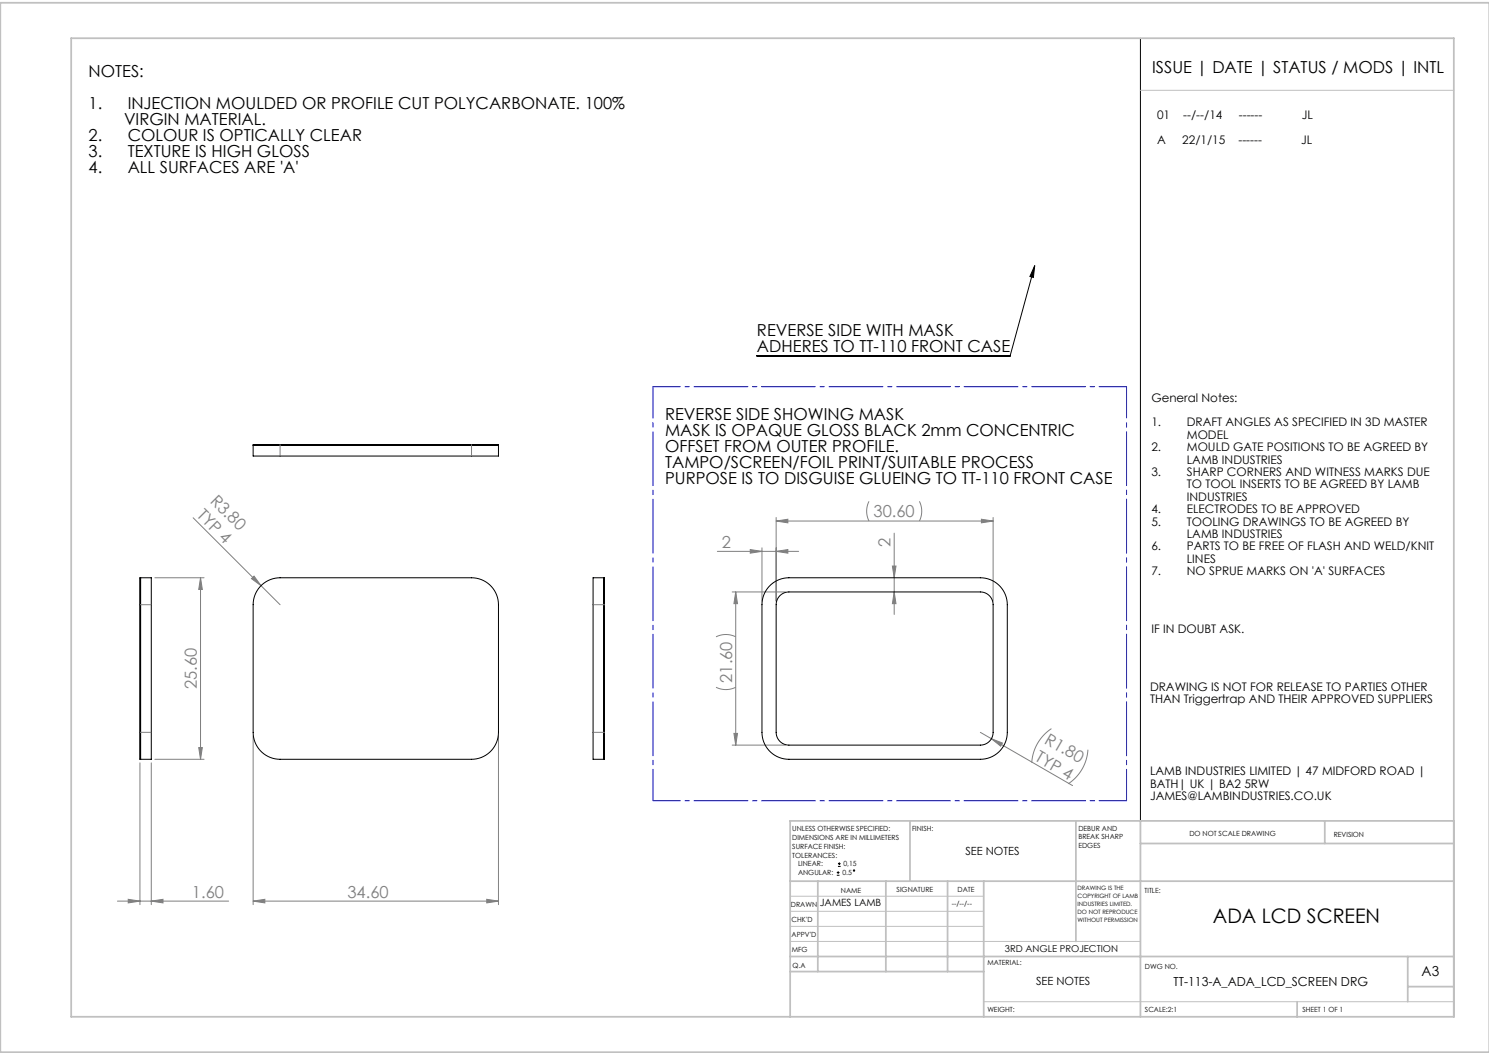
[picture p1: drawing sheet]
<svg xmlns="http://www.w3.org/2000/svg" width="420mm" height="297mm" viewBox="0 0 420 297" stroke-linecap="round" stroke-linejoin="round" font-family="sans-serif">
<g fill="none" stroke="#000" stroke-width=".28">
<path d="M321.7 10.8v220.7M291.9 74.9l-.4 3.4-1-.3zM291.9 74.9l-7 25.5h-71.4M236 246.9h.8M236 246.1h.8M236.4 244.4h.7M236.4 243.6h.7M236.4 245.7v.8M236.7 243.2v.8"/>
<circle cx="240.9" cy="245.5" r=".19"/>
</g>
<g fill="none" stroke="#808080" stroke-width=".28">
<path d="M54.5 146l19.1 19.2M202.3 155.5h23M211.6 155l3.3 .5-3.3 .5zM214.9 154.5v15.1M218.9 147l3.3-.5v1zM218.9 155.5l3.3-.5v1zM218.9 146v23.6M218.9 147h61.2M245.1 141.4a6.2 6.2 0 0 0 0 5.6M251.7 159.7h1l-.5 3.3zM252.2 150.4v22.9M259.3 141.4a6.2 6.2 0 0 1 0 5.6"/>
<path d="M276.8 146.5l3.3 .5-3.3 .5zM280.1 146v23.6M43.7 163h13.9M56.6 163l.5 3.3h-1zM56.6 163v51.2M70.9 163.2l.8-.7 1.9 2.7zM73.6 165.2l5.4 5.4M202 179.6a6.2 6.2 0 0 1 5.5 0M206.5 167h15M207.5 167v43.2M207.5 167l.5 3.3h-1zM252.2 167l.5 3.3h-1z"/>
<path d="M202 193.8a6.2 6.2 0 0 0 5.5 0M39.5 215.2v40M42.7 215.2v40M43.7 214.2h13.9M56.1 210.9h1l-.5 3.3zM71.4 207.6v47.6M140.6 207.6v47.6M206.5 210.2h15M207 206.9h1l-.5 3.3zM276.5 206.6l26 15M279.6 208.4l3.2 1.2-.6 .9zM296.6 205.5a12.4 12.4 0 0 0-5.6 9.6"/>
<path d="M306.9 211.5a12.4 12.4 0 0 1-5.6 9.6M33.1 254.2h31.4M36.2 253.7l3.3 .5-3.3 .5zM42.7 254.2l3.3-.5v1zM71.4 254.2l3.3-.5v1zM71.4 254.2h69.2M137.3 253.7l3.3 .5-3.3 .5z"/>
</g>
<path d="M321.7 25.5h88.4M222.9 257h54.6M222.9 252.8h54.6M222.9 265.5h98.8M222.9 261.3h54.6M277.5 282.5h132.6" fill="none" stroke="#c0c0c0" stroke-width=".28"/>
<g fill="none" stroke="#c0c0c0" stroke-width=".5">
<path d="M20.1 10.8h390v276h-390zM420 .8h-419.9v296h419.9M256.7 231.5v17M303.5 231.5v34M321.7 231.5v55.3M321.7 237.9h88.4M373.7 231.5v6.4M410.1 231.5h-187.2v55.3M222.9 248.5h187.2M230.7 248.5v25.5M249.9 248.5v25.5M267.3 248.5v25.5"/>
<path d="M277.5 248.5v38.3M222.9 274h54.6M222.9 269.8h187.2M397.1 269.8v12.7M397.1 278.3h13M365.9 282.5v4.3"/>
</g>
<path d="M184.2 109.1h133.6M184.2 225.8h133.6" fill="none" stroke="#00f" stroke-width=".28" stroke-dasharray="15.2 1.3 1.3 1.3" stroke-dashoffset="7.5"/>
<path d="M184.2 225.8v-116.7M317.8 225.8v-116.7" fill="none" stroke="#00f" stroke-width=".28" stroke-dasharray="15.2 1.3 1.3 1.3" stroke-dashoffset="6.4"/>
<path d="M291.9 74.9l-.4 3.4-1-.3z" fill="#000"/>
<g fill="#808080">
<path d="M70.9 163.2l.8-.7 1.9 2.7z"/>
<path d="M279.6 208.4l3.2 1.2-.6 .9z"/>
<path d="M71.4 254.2l3.3-.5v1zM137.3 253.7l3.3 .5-3.3 .5zM36.2 253.7l3.3 .5-3.3 .5zM42.7 254.2l3.3-.5v1zM218.9 147l3.3-.5v1zM276.8 146.5l3.3 .5-3.3 .5zM211.6 155l3.3 .5-3.3 .5zM218.9 155.5l3.3-.5v1z"/>
<path d="M56.1 210.9h1l-.5 3.3zM56.6 163l.5 3.3h-1zM252.2 167l.5 3.3h-1zM251.7 159.7h1l-.5 3.3z"/>
<path d="M207.5 167l.5 3.3h-1zM207 206.9h1l-.5 3.3z"/>
</g>
<path d="M71.4 125.6h69.2v3h-69.2zM71.4 125.4l69.2 .1zM39.5 163l.1 51.2zM39.7 163h3v51.2h-3zM73.9 164.9a7.6 7.6 0 0 1 5.1-1.9h54a7.6 7.6 0 0 1 7.6 7.6v36a7.6 7.6 0 0 1-7.6 7.6h-54a7.6 7.6 0 0 1-7.6-7.6v-36a7.6 7.6 0 0 1 2.5-5.7zM167.3 163h3v51.2h-3zM170.4 163l.1 51.2zM217.4 164.9a7.6 7.6 0 0 1 5.1-1.9h54a7.6 7.6 0 0 1 7.6 7.6v36a7.6 7.6 0 0 1-7.6 7.6h-54a7.6 7.6 0 0 1-7.6-7.6v-36a7.6 7.6 0 0 1 2.5-5.7zM220 168l1.1-.8 1.4-.2h54a3.6 3.6 0 0 1 3.6 3.6v36a3.6 3.6 0 0 1-3.6 3.6h-54a3.6 3.6 0 0 1-3.6-3.6v-36l.3-1.4z" fill="none" stroke="#000" stroke-width=".28"/>
<path d="M79 128.6v-3M79 125.4v.1M133 128.6v-3M133 125.4v.1M39.5 170.6h.1M42.7 170.6h-3M167.3 170.6h3M170.5 170.6h-.1M39.5 206.6h.1M42.7 206.6h-3M167.3 206.6h3M170.5 206.6h-.1" fill="none" stroke="#808080" stroke-width=".28" stroke-dasharray="6.3 1.3 1.3 1.3 1.3 1.3"/>
<text font-size="5.6" x="342.1" y="260.2">ADA LCD SCREEN</text>
<g font-size="4.7">
<text x="25" y="21.7">NOTES:</text>
<text x="325" y="20.5">ISSUE | DATE | STATUS / MODS | INTL</text>
<text x="25" y="30.8">1.</text>
<text x="35" y="35.3">VIRGIN MATERIAL.</text>
<text x="36" y="30.8">INJECTION MOULDED OR PROFILE CUT POLYCARBONATE. 100%</text>
<text x="25" y="39.8">2.</text>
<text x="36" y="39.8">COLOUR IS OPTICALLY CLEAR</text>
<text x="25" y="44.3">3.</text>
<text x="36" y="44.3">TEXTURE IS HIGH GLOSS</text>
<text x="25" y="48.9">4.</text>
<text x="36" y="48.9">ALL SURFACES ARE 'A'</text>
<text x="213.5" y="94.8">REVERSE SIDE WITH MASK</text>
<text x="213.5" y="99.3">ADHERES TO TT-110 FRONT CASE</text>
<text x="187.6" y="118.4">REVERSE SIDE SHOWING MASK</text>
<text x="187.6" y="122.9">MASK IS OPAQUE GLOSS BLACK 2mm CONCENTRIC</text>
<text x="187.6" y="127.4">OFFSET FROM OUTER PROFILE.</text>
<text x="187.6" y="132">TAMPO/SCREEN/FOIL PRINT/SUITABLE PROCESS</text>
<text x="187.6" y="136.5">PURPOSE IS TO DISGUISE GLUEING TO TT-110 FRONT CASE</text>
</g>
<g font-size="4.7" fill="#808080">
<text x="59.1" y="141.5" transform="rotate(45 59.1 141.5)">R3.80</text>
<text x="55.3" y="145.6" transform="rotate(45 55.3 145.6)">TYP 4</text>
<text x="246.4" y="145.9">30.60</text>
<text x="203.6" y="154.5">2</text>
<text x="251.2" y="154.3" transform="rotate(-90 251.2 154.3)">2</text>
<text x="55.5" y="194.3" transform="rotate(-90 55.5 194.3)">25.60</text>
<text x="206.5" y="192.6" transform="rotate(-90 206.5 192.6)">21.60</text>
<text x="294.3" y="209.4" transform="rotate(30 294.3 209.4)">R1.80</text>
<text x="291.7" y="214.4" transform="rotate(30 291.7 214.4)">TYP 4</text>
<text x="54.1" y="253.1">1.60</text>
<text x="98" y="253.1">34.60</text>
</g>
<text font-size="3.9" x="401" y="275.4">A3</text>
<text font-size="3.5" x="331.1" y="278.1">TT-113-A_ADA_LCD_SCREEN DRG</text>
<g font-size="3.3">
<text x="326.4" y="33.5">01</text>
<text x="333.8" y="33.5">--/--/14</text>
<text x="349.4" y="33.5">------</text>
<text x="367.2" y="33.5">JL</text>
<text x="326.4" y="40.5">A</text>
<text x="333.5" y="40.5">22/1/15</text>
<text x="349.3" y="40.5">------</text>
<text x="367" y="40.5">JL</text>
<text x="324.8" y="113.2">General Notes:</text>
<text x="324.8" y="120.2">1.</text>
<text x="334.8" y="120.2">DRAFT ANGLES AS SPECIFIED IN 3D MASTER</text>
<text x="334.8" y="123.7">MODEL</text>
<text x="324.8" y="127.2">2.</text>
<text x="334.8" y="127.2">MOULD GATE POSITIONS TO BE AGREED BY</text>
<text x="334.8" y="130.7">LAMB INDUSTRIES</text>
<text x="324.8" y="134.2">3.</text>
<text x="334.8" y="134.2">SHARP CORNERS AND WITNESS MARKS DUE</text>
<text x="334.8" y="137.7">TO TOOL INSERTS TO BE AGREED BY LAMB</text>
<text x="334.8" y="141.2">INDUSTRIES</text>
<text x="324.8" y="144.7">4.</text>
<text x="324.8" y="148.2">5.</text>
<text x="334.8" y="144.7">ELECTRODES TO BE APPROVED</text>
<text x="334.8" y="148.2">TOOLING DRAWINGS TO BE AGREED BY</text>
<text x="324.8" y="155.2">6.</text>
<text x="334.8" y="151.7">LAMB INDUSTRIES</text>
<text x="334.8" y="155.2">PARTS TO BE FREE OF FLASH AND WELD/KNIT</text>
<text x="334.8" y="158.7">LINES</text>
<text x="324.8" y="162.2">7.</text>
<text x="334.8" y="162.2">NO SPRUE MARKS ON 'A' SURFACES</text>
<text x="324.8" y="178.5">IF IN DOUBT ASK.</text>
<text x="324.4" y="194.8">DRAWING IS NOT FOR RELEASE TO PARTIES OTHER</text>
<text x="324.4" y="198.3">THAN Triggertrap AND THEIR APPROVED SUPPLIERS</text>
<text x="324.4" y="218.7">LAMB INDUSTRIES LIMITED | 47 MIDFORD ROAD |</text>
<text x="324.4" y="222.2">BATH| UK | BA2 5RW</text>
<text x="324.4" y="225.7">JAMES@LAMBINDUSTRIES.CO.UK</text>
</g>
<g font-size="3.2">
<text x="272.3" y="241.2">SEE NOTES</text>
<text x="292.2" y="277.7">SEE NOTES</text>
</g>
<text font-size="2.8" x="231.2" y="255.6">JAMES LAMB</text>
<text font-size="2.7" x="283.5" y="268.5">3RD ANGLE PROJECTION</text>
<g font-size="2">
<text x="223.5" y="234.4">UNLESS OTHERWISE SPECIFIED:</text>
<text x="223.5" y="236.9">DIMENSIONS ARE IN MILLIMETERS</text>
<text x="223.5" y="239.4">SURFACE FINISH:</text>
<text x="257.2" y="234.4">FINISH:</text>
<text x="304.2" y="234.3">DEBUR AND</text>
<text x="304.2" y="236.8">BREAK SHARP</text>
<text x="304.2" y="239.3">EDGES</text>
<text x="335.5" y="235.8">DO NOT SCALE DRAWING</text>
<text x="376.2" y="236">REVISION</text>
<text x="223.5" y="241.9">TOLERANCES:</text>
<text x="225.1" y="244.4">LINEAR:</text>
<text x="237.9" y="244.4">0,15</text>
<text x="225.1" y="246.9">ANGULAR:</text>
<text x="237.2" y="251.8">NAME</text>
<text x="237.6" y="246.9">0.5</text>
<text x="252.9" y="251.7">SIGNATURE</text>
<text x="270.1" y="251.7">DATE</text>
<text x="223.1" y="255.9">DRAWN</text>
<text x="268.4" y="255.6">--/--/--</text>
<text x="322.8" y="252">TITLE:</text>
<text x="223.3" y="260.1">CHK'D</text>
<text x="223.3" y="264.2">APPV'D</text>
<text x="223.3" y="268.6">MFG</text>
<text x="223.5" y="272.9">Q.A</text>
<text x="278.5" y="272.3">MATERIAL:</text>
<text x="323" y="273.4">DWG NO.</text>
<text x="278.5" y="285.3">WEIGHT:</text>
<text x="323" y="285.4">SCALE:2:1</text>
<text x="367.4" y="285.4">SHEET 1 OF 1</text>
</g>
<g font-size="1.7">
<text x="303.9" y="251.1">DRAWING IS THE</text>
<text x="303.9" y="253.4">COPYRIGHT OF LAMB</text>
<text x="303.9" y="255.6">INDUSTRIES LIMITED.</text>
<text x="303.9" y="257.9">DO NOT REPRODUCE</text>
<text x="303.9" y="260.1">WITHOUT PERMISSION</text>
</g>
</svg>
